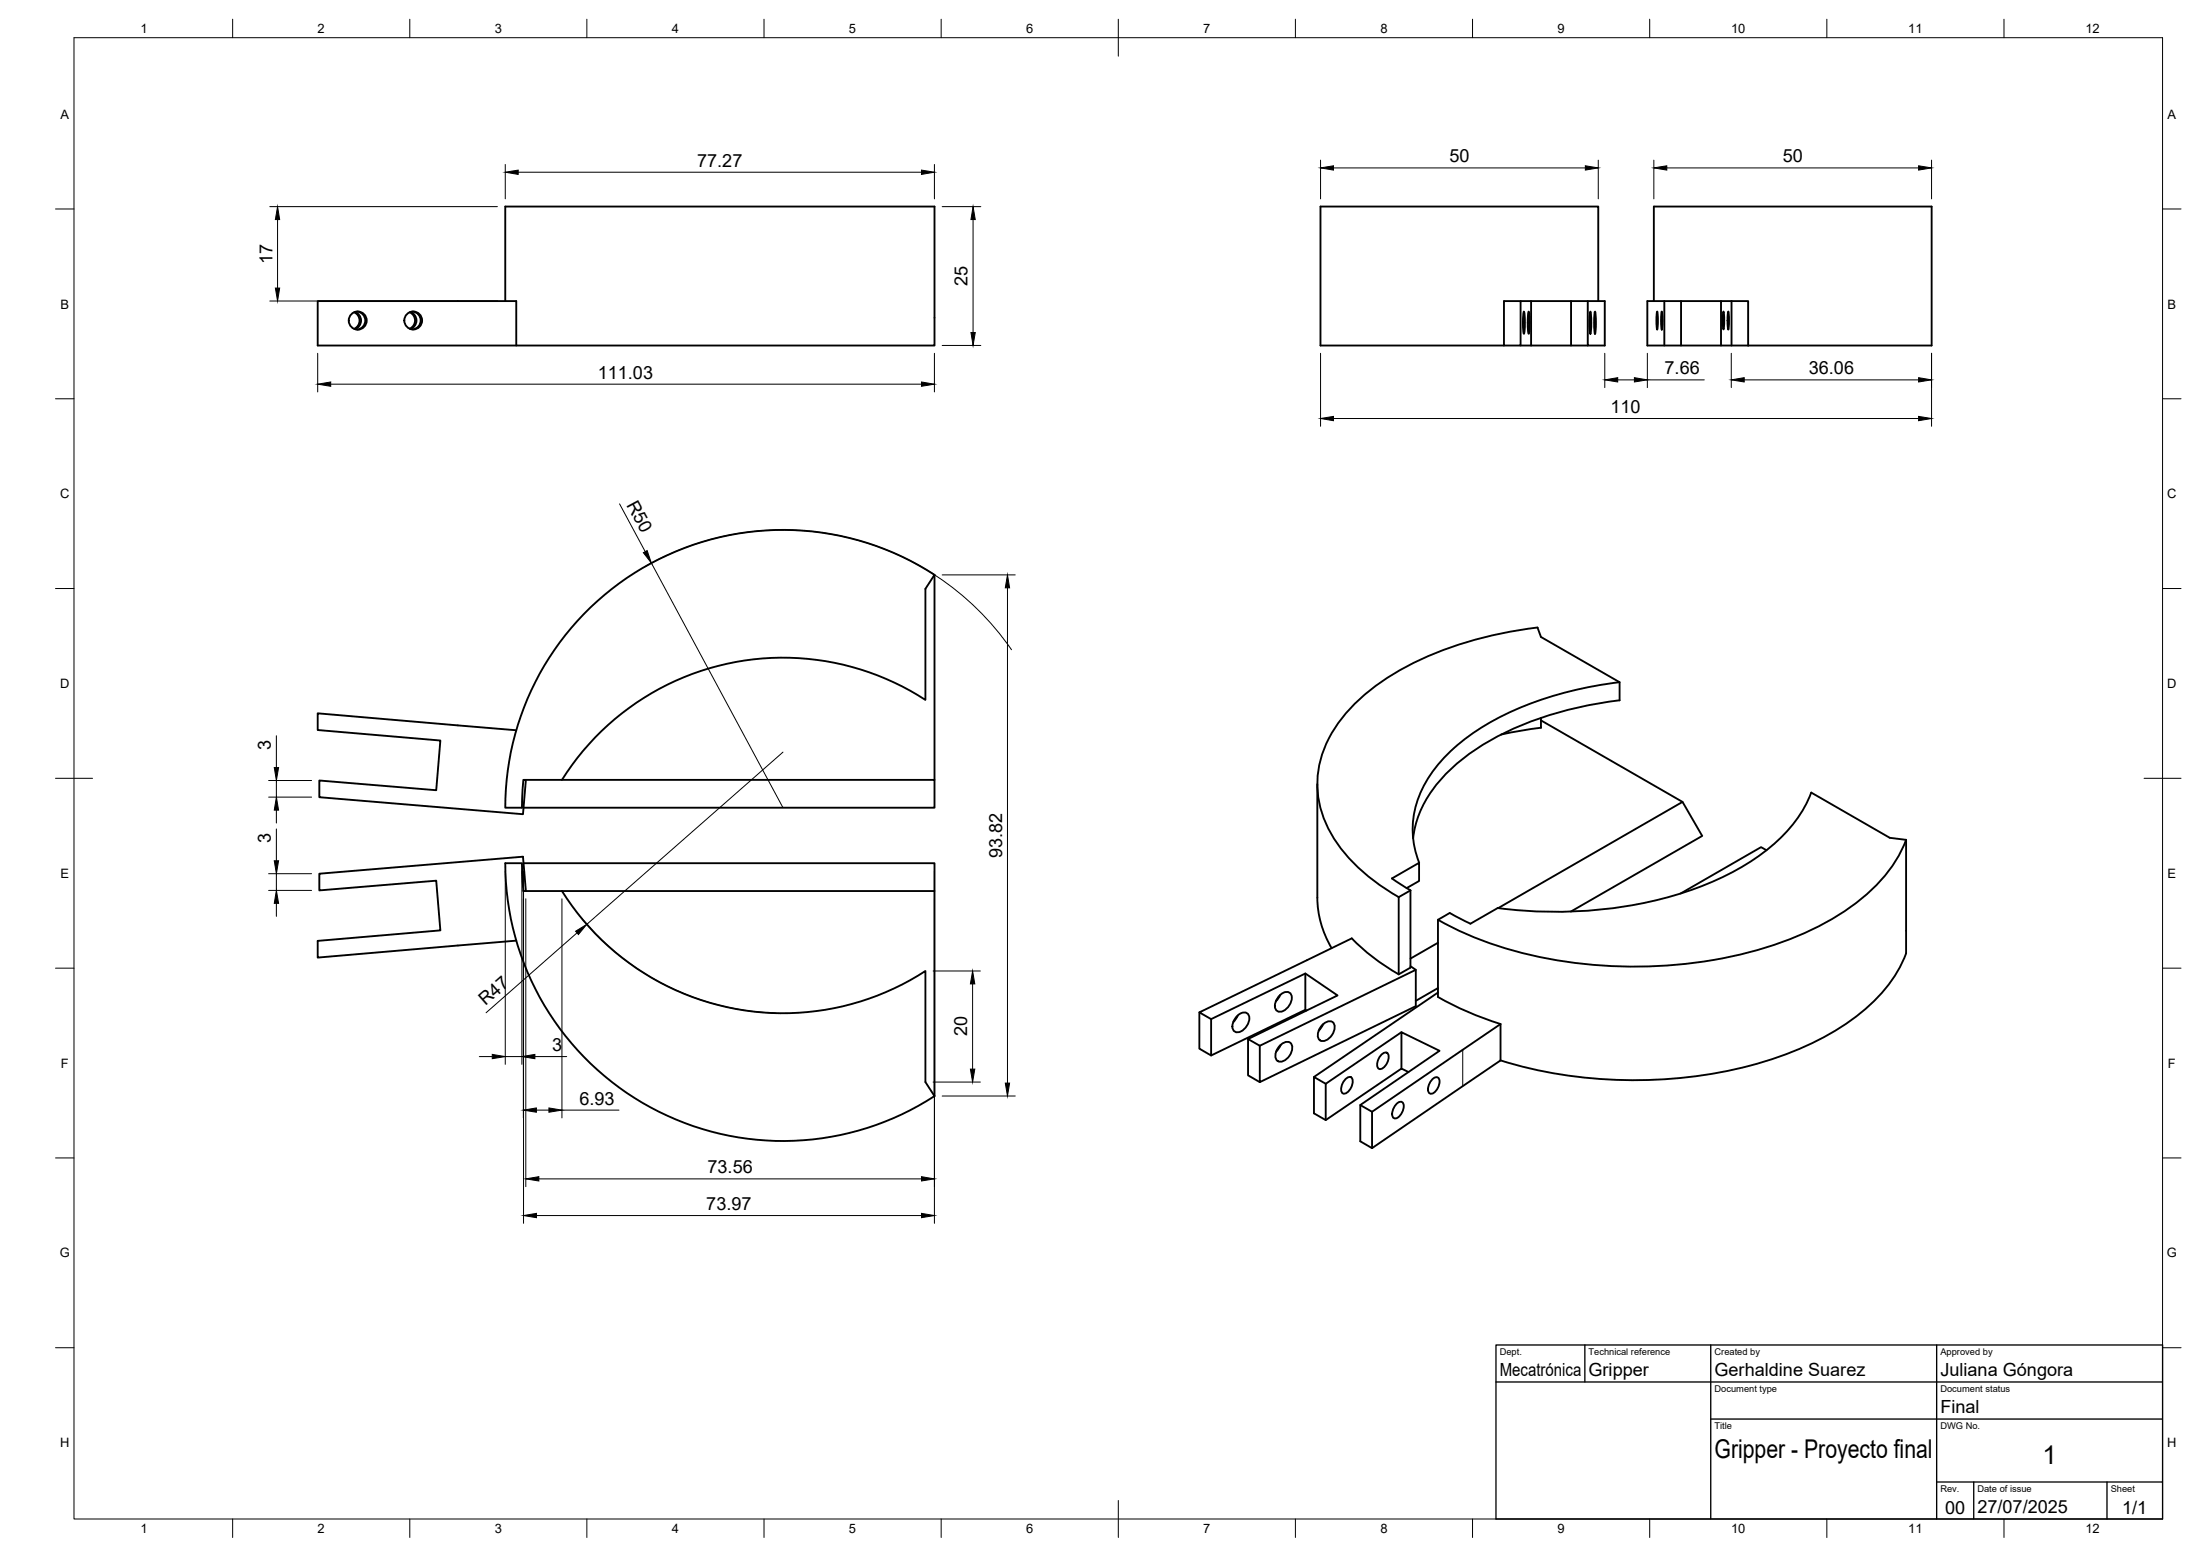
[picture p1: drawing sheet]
<svg xmlns="http://www.w3.org/2000/svg" width="594mm" height="420mm" viewBox="0 0 594 420" stroke-linecap="round" stroke-linejoin="round" font-family="sans-serif">
<!-- layer: Visible -->
<g fill="none" stroke="#000" stroke-width=".51">
<path d="M95.6 84.3a2.45 2.45 0 0 1 1.5 2.3 2.45 2.45 0 0 1-1.5 2.2M95.8 84.2a2.45 2.45 0 0 1 1.7 2.4 2.45 2.45 0 0 1-1.7 2.3M96.4 84.1a2.45 2.45 0 0 1 2.2 2.5 2.45 2.45 0 0 1-2.2 2.4M110.6 84.3a2.43 2.43 0 0 1 1.5 2.2 2.43 2.43 0 0 1-1.5 2.3M110.8 84.2a2.43 2.43 0 0 1 1.7 2.3 2.43 2.43 0 0 1-1.7 2.3M111.4 84.1a2.43 2.43 0 0 1 2.2 2.4 2.43 2.43 0 0 1-2.2 2.5M136.4 81.3v-25.5h115.9v37.5h-112.9v-12h-53.6v12h53.6M410.6 81.3v12h-4.5v-12h27.2v12h-4.5v-12M410.6 93.3h2.8M411.5 84.1l.3 3-.3 3-.3-3zM412.8 84.1l.3 3-.3 3-.3-3zM413.4 81.3v12h10.8"/>
<path d="M424.2 81.3v12h4.6M429.5 84.1l.2 3-.2 3-.3-3zM430.7 84.1l.3 3-.3 3-.2-3zM431.6 81.3v-25.5h-75v37.5h49.5M446.6 81.3v-25.5h75v37.5h-49.5M447.5 84.1l.2 2.4-.2 2.5-.2-2.5zM448.7 84.1l.2 2.5-.2 2.4-.2-2.4zM449.4 81.3h-4.6v12h27.3M453.9 81.3h-4.5v12M464.7 93.3v-12h2.9v12M464.7 81.3h-10.8v12M465.4 84.1l.2 2.4-.2 2.5-.2-2.5z"/>
<path d="M466.7 84.1l.2 2.5-.2 2.4-.2-2.4zM467.6 81.3h4.5v12M252.3 155.2v55.4M159.5 164a75.1 75.1 0 0 1 92.8-8.8l-2.4 3.8v30a70.5 70.5 0 0 0-98.2 21.6h-10.4l-.4 7.5h-4.5a75 75 0 0 1 23.1-54.1zM139.4 197.2l-53.6-4.6v4.5l33.1 2.9-1.1 13.4-31.6-2.6v4.5l55 4.6 .8-9.3M416.1 193.9v2.6l-10.7 1.8M416.1 194.5l38.2 22M437.3 189.1v-4.9l-21.2-12.2-.9-2.5a97.3 97.3 0 0 0-40 13.2 43.8 43.8 0 0 0-17.3 18.7 26.7 26.7 0 0 0 4 27.5 52 52 0 0 0 15.8 13.3M437.4 184.2a90.6 90.6 0 0 0-38.7 13.1 39 39 0 0 0-15.9 18.8 23.9 23.9 0 0 0 .4 16.9M437.4 189.1a90.2 90.2 0 0 0-38.8 13.2 39.9 39.9 0 0 0-15.3 17.4l-1.4 4.4-.3 2.3M151.7 210.6h100.6v7.5h-110.9M355.7 211.7v30.7a27.1 27.1 0 0 0 3.9 13.6"/>
<path d="M136.4 233.1h4.5l.4 7.5h10.4a70.5 70.5 0 0 0 98.2 21.6v30l2.4 3.8a75 75 0 0 1-115.9-62.9zM141.4 233.1h110.9v7.5M379.8 239.8l3.4-1.9v-4.9l-7.3 4.2 5 3.2M477 229.6l-1.4-.9-21.8 12.6M514.7 226.8a42.5 42.5 0 0 1-18.3 20.3 99.8 99.8 0 0 1-43.7 13.4 119.2 119.2 0 0 1-56.7-8.3l-7.7-3.8M142 240.6l-.8-9.3-55 4.6v4.5l31.6-2.6 1.1 13.4-33.1 2.9v4.5l53.6-4.6M151.7 240.6h100.6v55.4M377.7 242.3v20.8M380.9 240.4v20.9l-3.2 1.8M380.9 240.4l-3.2 1.9M388.3 254.6l-7.4 4.2M404.6 245.2l49.7-28.7 5.4 9.2-35.5 20.4"/>
<path d="M323.9 273.4v9.8l3.1 1.8v-9.8M334.1 274.4a2.01 2.01 0 0 1 3-.5 3.7 3.7 0 0 1-3.2 4.8 1.82 1.82 0 0 1-.9-2.7zM334.2 274.2l-1.2 1.8M345.5 268.8a2.01 2.01 0 0 1 3-.5 3.7 3.7 0 0 1-3.1 4.9 1.82 1.82 0 0 1-.9-2.8zM345.7 268.6l-1.2 1.8M352.5 262.9v9.8l.3 .2M352.5 272.7l-25.5 12.3M357 276.8a2.11 2.11 0 0 1 3.1-.5 3.7 3.7 0 0 1-3.3 4.8 1.79 1.79 0 0 1-.8-2.5zM357.3 276.6l-1.2 1.7M378.4 278.7l-20.4 14v9.8M380.9 260.9l1.4 1-42.1 20.5-3.2-1.8 24.2-11.8-8.7-5.9-25.5 12.3-3.1-1.8 41.1-20a56 56 0 0 0 12.7 9.7M382.3 261.9v9.8l-42.1 20.5v-9.8"/>
<path d="M388.3 268l-33.5 22.8M388.3 266.8l-6 3.5M405.2 276.5l-8.3-3-3.8-1.8-4.8-2.5v-20.8l3.2-1.9 5.6 2.9 7.3-4.2a113.7 113.7 0 0 0 58.3-7.2 52.8 52.8 0 0 0 23.2-17.8 29.4 29.4 0 0 0 3.2-6.2l21.2 12.2 4.4 .6v30.6a40.6 40.6 0 0 1-15.8 18.7 95.4 95.4 0 0 1-43 14.8 124.7 124.7 0 0 1-50.7-4.6M405.2 276.5v9.8l-34.7 23.7-3.2-1.8v-9.8l21.4-14.7-10.3-5v9.8M405.2 276.5l-34.7 23.7v9.8M337 280.6v9.8l3.2 1.8M345.6 282.4a2.11 2.11 0 0 1 3.1-.6 3.7 3.7 0 0 1-3.3 4.9 1.79 1.79 0 0 1-.9-2.6zM345.8 282.1l-1.2 1.8M363.3 291.5a1.11 1.11 0 0 1 1.5-.6 1.11 1.11 0 0 1 .5 1.5 2.85 2.85 0 0 1-2.7 2.9 2.85 2.85 0 0 1 .7-3.8zM367.3 298.4l3.2 1.8M373 284.9a1.11 1.11 0 0 1 1.5-.6 1.11 1.11 0 0 1 .5 1.5 2.81 2.81 0 0 1-2.6 2.8 2.81 2.81 0 0 1 .6-3.7zM377.1 298.1a1.04 1.04 0 0 1 1.2-.6 1.04 1.04 0 0 1 .8 1.2 3.5 3.5 0 0 1-2.4 3.3 1.54 1.54 0 0 1-.6-2.3z"/>
<path d="M380.3 289.5l-1.9-1-20.4 14-3.2-1.9v-9.8l3.2 1.9M386.8 291.5a1.04 1.04 0 0 1 1.2-.6 1.04 1.04 0 0 1 .7 1.1 3.4 3.4 0 0 1-2.3 3.4 1.53 1.53 0 0 1-.6-2.4z"/>
<circle cx="96.6" cy="86.6" r="2.43"/>
<circle cx="111.6" cy="86.5" r="2.41"/>
</g>
<!-- layer: Visible Narrow -->
<path d="M395 283.5v9.8" fill="none" stroke="#000" stroke-width=".27"/>
<!-- layer: BORDER -->
<g fill="none" stroke="#000" stroke-width=".27">
<path d="M20 10.2h564v400h-564zM62.8 5.2v5M110.7 5.2v5M158.5 5.2v5M206.3 5.2v5M254.1 5.2v5M302 5.2v10M349.8 5.2v5M397.6 5.2v5M445.5 5.2v5M493.3 5.2v5M541.1 5.2v5"/>
<path d="M15 56.4h5M584 56.4h5M15 107.7h5M584 107.7h5M15 158.9h5M584 158.9h5M15 210.2h10M579 210.2h10M15 261.4h5M584 261.4h5M15 312.7h5M584 312.7h5"/>
<path d="M15 363.9h5M584 363.9h5M62.8 410.2v5M110.7 410.2v5M158.5 410.2v5M206.3 410.2v5M254.1 410.2v5M302 405.2v10M349.8 410.2v5M397.6 410.2v5M445.5 410.2v5M493.3 410.2v5"/>
<path d="M541.1 410.2v5"/>
</g>
<!-- layer: TITLEBLOCK -->
<path d="M404 363.2h180v47h-180zM404 373.2h180M428 363.2v10M462 363.2v47M523 363.2v47M462 383.2h122M523 400.2h61M533 400.2v10M569 400.2v10" fill="none" stroke="#000" stroke-width=".36"/>
<!-- layer: FD_Dimensions -->
<g fill="none" stroke="#000" stroke-width=".27">
<path d="M72.9 55.8h61.4M75 59.3v18.5M136.4 44.4v9.3M139.9 46.5h108.9M252.3 44.4v9.3M254.4 55.8h10.5M262.8 59.3v30.5M356.6 43.2v10.5M360.1 45.3h68M431.6 43.2v10.5M446.6 43.2v10.5M450.1 45.3h68"/>
<path d="M521.6 43.2v10.5M72.9 81.3h61.4M85.8 95.4v10.4M252.3 95.4v10.4M254.4 93.3h10.5M356.6 95.4v19.7M433.3 95.4v9.3M444.8 95.4v9.3M467.5 95.4v9.3M521.6 95.4v19.7M89.3 103.7h159.5M360.1 113h158"/>
<path d="M436.8 102.6h4.5M444.8 102.6h15.4M471 102.6h47.1M167.3 136.1l6.9 12.9M174.1 153.1a75 75 0 0 1 99 22.3M175.9 152l35.5 66.1M254.4 155.2h19.8M272.1 158.7v133.8M74.6 198.7v8.6M72.5 215.2h11.6M72.5 210.8h11.6M74.6 210.8v4.4"/>
<path d="M74.6 218.8v3.5M211.4 203.1l-52.9 46.5M72.5 235.9h11.6M74.6 223.8v8.6M74.6 235.9v4.5M136.4 235.2v52.2M140.9 235.2v52.2M141.4 235.2v95.1M252.3 235.2v95.1M72.5 240.4h11.6M74.6 243.9v3.5M142 242.7v77.7"/>
<path d="M151.7 242.7v59.2M155.8 251.9l-24.5 21.6M157.1 248a70.5 70.5 0 0 0 52.2 25.5M252 262.2h12.7M262.6 265.7v23M129.4 285.3h3.5M136.4 285.3h4.5M144.4 285.3h8.6M144.8 299.8h3.4M151.7 299.8h15.5M252 292.2h12.7M254.4 296h19.8"/>
<path d="M145.5 318.3h103.3M144.9 328.2h103.9"/>
</g>
<g fill="#000" stroke="#000" stroke-width=".27">
<path d="M75 55.8l.5 3.5h-1.1zM136.4 46.5l3.5-.6v1.2zM248.8 45.9l3.5 .6-3.5 .6zM262.8 55.8l.6 3.5h-1.2zM356.6 45.3l3.5-.5v1.1zM428.1 44.8l3.5 .5-3.5 .6zM446.6 45.3l3.5-.5v1.1zM518.1 44.8l3.5 .5-3.5 .6zM74.4 77.8h1.1l-.5 3.5zM262.2 89.8h1.2l-.6 3.5zM85.8 103.7l3.5-.6v1.2zM248.8 103.1l3.5 .6-3.5 .6z"/>
<path d="M356.6 113l3.5-.6v1.2zM433.3 102.6l3.5-.6v1.1zM441.3 102l3.5 .6-3.5 .5zM467.5 102.6l3.5-.6v1.1zM518.1 112.4l3.5 .6-3.5 .6zM518.1 102l3.5 .6-3.5 .5zM173.7 149.2l1.1-.5 1.1 3.3zM272.1 155.2l.5 3.5h-1.1zM74.6 215.2l.6 3.6h-1.1zM74.1 207.3h1.1l-.6 3.5zM74.1 232.4h1.1l-.6 3.5zM74.6 240.4l.6 3.5h-1.1z"/>
<path d="M155.4 251.5l3.1-1.9-2.3 2.7zM262.6 262.2l.6 3.5h-1.2zM132.9 284.7l3.5 .6-3.5 .6zM140.9 285.3l3.5-.6v1.2zM141.3 299.8l3.5-.6v1.1zM148.2 299.2l3.5 .6-3.5 .5zM262 288.7h1.2l-.6 3.5zM271.5 292.5h1.1l-.5 3.5zM142 318.3l3.5-.6v1.2zM248.8 317.7l3.5 .6-3.5 .6zM141.4 328.2l3.5-.6v1.2zM248.8 327.6l3.5 .6-3.5 .6z"/>
</g>
<g font-size="7">
<text x="463" y="393.7">Gripper - Proyecto final</text>
<text x="551.5" y="395.4">1</text>
</g>
<g font-size="4.9">
<text x="188.3" y="45.1">77.27</text>
<text x="391.4" y="43.9">50</text>
<text x="481.4" y="43.9">50</text>
<text x="73.6" y="71.4" transform="rotate(-90 73.6 71.4)">17</text>
<text x="261.3" y="77.2" transform="rotate(-90 261.3 77.2)">25</text>
<text x="449.5" y="101.1">7.66</text>
<text x="488.4" y="101.1">36.06</text>
<text x="161.4" y="102.3">111.03</text>
<text x="434.9" y="111.5">110</text>
<text x="169.1" y="136.3" transform="rotate(62 169.1 136.3)">R50</text>
<text x="73.2" y="202.6" transform="rotate(-90 73.2 202.6)">3</text>
<text x="73.2" y="227.7" transform="rotate(-90 73.2 227.7)">3</text>
<text x="270.6" y="231.7" transform="rotate(-90 270.6 231.7)">93.82</text>
<text x="131.1" y="271.7" transform="rotate(-41 131.1 271.7)">R47</text>
<text x="261.2" y="279.9" transform="rotate(-90 261.2 279.9)">20</text>
<text x="149.1" y="283.8">3</text>
<text x="156.4" y="298.3">6.93</text>
<text x="191.1" y="316.9">73.56</text>
<text x="190.7" y="326.8">73.97</text>
<text x="405" y="371.7">Mecatrónica</text>
<text x="429" y="371.7">Gripper</text>
<text x="463" y="371.7">Gerhaldine Suarez</text>
<text x="524" y="371.7">Juliana Góngora</text>
<text x="524" y="381.7">Final</text>
<text x="525.3" y="408.8">00</text>
<text x="534" y="408.7">27/07/2025</text>
<text x="573.1" y="408.8">1/1</text>
</g>
<g font-size="3.5">
<text x="37.9" y="8.9">1</text>
<text x="85.8" y="8.9">2</text>
<text x="133.6" y="8.9">3</text>
<text x="181.4" y="8.9">4</text>
<text x="229.3" y="8.9">5</text>
<text x="277.1" y="8.9">6</text>
<text x="324.9" y="8.9">7</text>
<text x="372.7" y="8.9">8</text>
<text x="420.6" y="8.9">9</text>
<text x="467.4" y="8.9">10</text>
<text x="515.3" y="8.9">11</text>
<text x="563.1" y="8.9">12</text>
<text x="16.3" y="32">A</text>
<text x="585.3" y="32">A</text>
<text x="16.3" y="83.3">B</text>
<text x="585.3" y="83.3">B</text>
<text x="16.2" y="134.6">C</text>
<text x="585.2" y="134.6">C</text>
<text x="16.2" y="185.8">D</text>
<text x="585.2" y="185.8">D</text>
<text x="16.3" y="237">E</text>
<text x="585.3" y="237">E</text>
<text x="16.4" y="288.3">F</text>
<text x="585.4" y="288.3">F</text>
<text x="16.1" y="339.6">G</text>
<text x="585.1" y="339.6">G</text>
<text x="16.2" y="390.8">H</text>
<text x="585.2" y="390.8">H</text>
<text x="37.9" y="413.9">1</text>
<text x="85.8" y="413.9">2</text>
<text x="133.6" y="413.9">3</text>
<text x="181.4" y="413.9">4</text>
<text x="229.3" y="413.9">5</text>
<text x="277.1" y="413.9">6</text>
<text x="324.9" y="413.9">7</text>
<text x="372.7" y="413.9">8</text>
<text x="420.6" y="413.9">9</text>
<text x="467.4" y="413.9">10</text>
<text x="515.3" y="413.9">11</text>
<text x="563.1" y="413.9">12</text>
</g>
<g font-size="2.5">
<text x="405" y="366">Dept.</text>
<text x="429" y="366">Technical reference</text>
<text x="463" y="366">Created by</text>
<text x="524" y="366">Approved by</text>
<text x="463" y="376">Document type</text>
<text x="524" y="376">Document status</text>
<text x="463" y="386">Title</text>
<text x="524" y="386">DWG No.</text>
<text x="524" y="403">Rev.</text>
<text x="534" y="403">Date of issue</text>
<text x="570" y="403">Sheet</text>
</g>
</svg>
